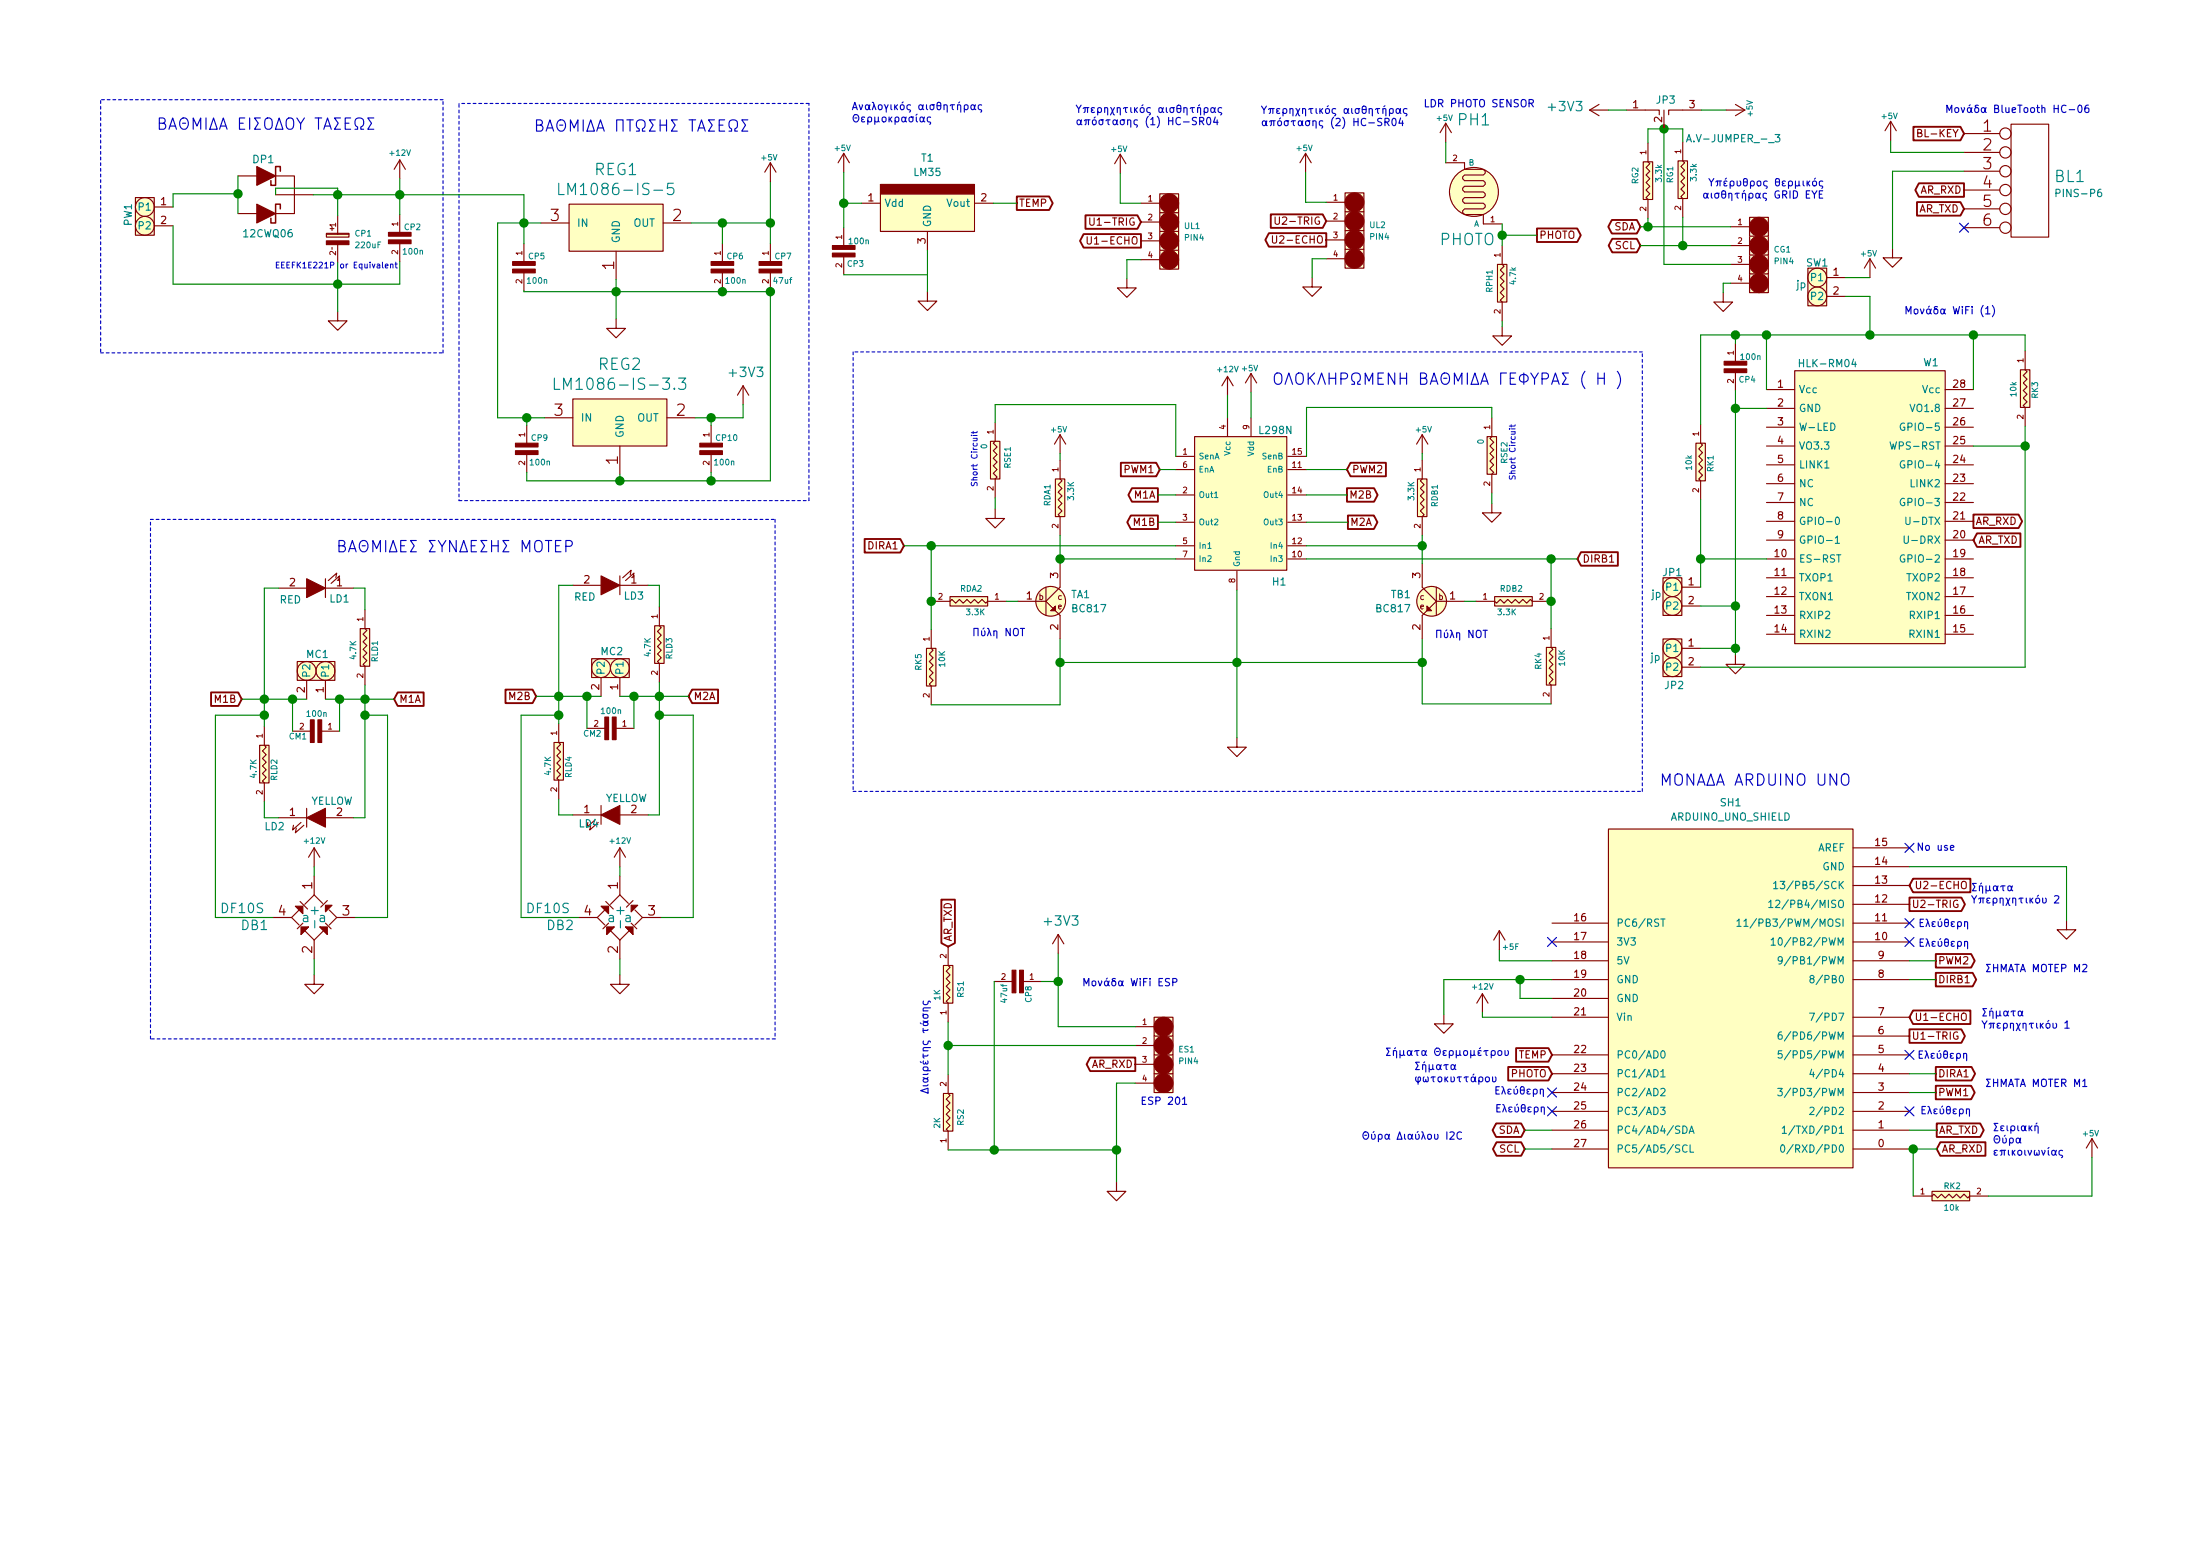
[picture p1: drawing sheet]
EESchema Schematic File Version 4
LIBS:MM3-cache
EELAYER 29 0
EELAYER END
$Descr A4 11693 8268
encoding utf-8
Sheet 1 1
Title "Arcuino Shield MM3"
Date "2016-06-07"
Rev "V3"
Comp "62o Γυμνάσιο Αθηνών"
Comment1 "Πρωτότυπο ηλεκτρονικό κύκλωμα ελέγχου αυτοκινούμενου οχήματος πυρόσβεσης "
Comment2 ""
Comment3 ""
Comment4 ""
$EndDescr
$Comp
L GenLib2:CON-P2 MC1
U 1 1
P 1680 3555
F 0 "MC1" V 1590 3500 39  0000 L CNN
F 1 "CLEM-2P" V 1774 3687 39  0001 L CNN
F 2 "AV:AV.STR-MAS-2x1" H 1680 3555 60  0001 C CNN
F 3 "" H 1680 3555 60  0000 C CNN
	1    1680 3555
	0    1    1    0   
$EndComp
$Comp
L GenLib2:CAP CM1
U 1 1
P 1805 3875
F 0 "CM1" H 1975 3905 31  0000 L CNN
F 1 "100n" H 1865 3785 31  0000 L CNN
F 2 "AV:AV0805" V 1992 3963 60  0001 L CNN
F 3 "" H 1805 3875 60  0000 C CNN
	1    1805 3875
	-1   0    0    1   
$EndComp
$Comp
L device:LED LD1
U 1 1
P 1680 3115
F 0 "LD1" H 1555 3175 39  0000 C CNN
F 1 "RED" H 1815 3180 39  0000 C CNN
F 2 "AV:PLCC2" H 1680 3115 60  0001 C CNN
F 3 "" H 1680 3115 60  0000 C CNN
	1    1680 3115
	-1   0    0    1   
$EndComp
$Comp
L GenLib2:RES RLD1
U 1 1
P 1940 3230
F 0 "RLD1" H 2100 3285 31  0000 L CNN
F 1 "4.7K" H 2100 3170 31  0000 L CNN
F 2 "AV:AV1206" V 2202 3303 60  0001 L CNN
F 3 "" H 1940 3230 60  0000 C CNN
	1    1940 3230
	0    1    1    0   
$EndComp
$Comp
L device:LED LD2
U 1 1
P 1680 4335
F 0 "LD2" H 1460 4290 39  0000 C CNN
F 1 "YELLOW" H 1765 4425 39  0000 C CNN
F 2 "AV:PLCC2" H 1680 4335 60  0001 C CNN
F 3 "" H 1680 4335 60  0000 C CNN
	1    1680 4335
	1    0    0    -1  
$EndComp
$Comp
L GenLib2:RES RLD2
U 1 1
P 1405 3850
F 0 "RLD2" H 1575 3905 31  0000 L CNN
F 1 "4.7K" H 1575 3795 31  0000 L CNN
F 2 "AV:AV1206" V 1667 3923 60  0001 L CNN
F 3 "" H 1405 3850 60  0000 C CNN
	1    1405 3850
	0    1    1    0   
$EndComp
$Comp
L GenLib2:CON-P2 MC2
U 1 1
P 3245 3540
F 0 "MC2" V 3155 3485 39  0000 L CNN
F 1 "CLEM-2P" V 3339 3672 39  0001 L CNN
F 2 "AV:AV.STR-MAS-2x1" H 3245 3540 60  0001 C CNN
F 3 "" H 3245 3540 60  0000 C CNN
	1    3245 3540
	0    1    1    0   
$EndComp
$Comp
L GenLib2:CAP CM2
U 1 1
P 3370 3860
F 0 "CM2" H 3540 3890 31  0000 L CNN
F 1 "100n" H 3430 3770 31  0000 L CNN
F 2 "AV:AV0805" V 3557 3948 60  0001 L CNN
F 3 "" H 3370 3860 60  0000 C CNN
	1    3370 3860
	-1   0    0    1   
$EndComp
$Comp
L device:LED LD3
U 1 1
P 3245 3100
F 0 "LD3" H 3120 3160 39  0000 C CNN
F 1 "RED" H 3380 3165 39  0000 C CNN
F 2 "AV:PLCC2" H 3245 3100 60  0001 C CNN
F 3 "" H 3245 3100 60  0000 C CNN
	1    3245 3100
	-1   0    0    1   
$EndComp
$Comp
L GenLib2:RES RLD3
U 1 1
P 3505 3215
F 0 "RLD3" H 3665 3270 31  0000 L CNN
F 1 "4.7K" H 3665 3155 31  0000 L CNN
F 2 "AV:AV1206" V 3767 3288 60  0001 L CNN
F 3 "" H 3505 3215 60  0000 C CNN
	1    3505 3215
	0    1    1    0   
$EndComp
$Comp
L device:LED LD4
U 1 1
P 3245 4320
F 0 "LD4" H 3130 4275 39  0000 C CNN
F 1 "YELLOW" H 3330 4410 39  0000 C CNN
F 2 "AV:PLCC2" H 3245 4320 60  0001 C CNN
F 3 "" H 3245 4320 60  0000 C CNN
	1    3245 4320
	1    0    0    -1  
$EndComp
$Comp
L GenLib2:RES RLD4
U 1 1
P 2970 3835
F 0 "RLD4" H 3140 3890 31  0000 L CNN
F 1 "4.7K" H 3140 3780 31  0000 L CNN
F 2 "AV:AV1206" V 3232 3908 60  0001 L CNN
F 3 "" H 2970 3835 60  0000 C CNN
	1    2970 3835
	0    1    1    0   
$EndComp
$Comp
L GenLib2:CON-P2 PW1
U 1 1
P 770 1140
F 0 "PW1" V 680 1085 39  0000 L CNN
F 1 "CLEM-2P" V 864 1272 39  0001 L CNN
F 2 "AV:AV.STR-MAS-2x1" H 770 1140 60  0001 C CNN
F 3 "" H 770 1140 60  0000 C CNN
	1    770  1140
	1    0    0    -1  
$EndComp
$Comp
L GenLib2:CAP-E CP1
U 1 1
P 1795 1135
F 0 "CP1" V 1889 1223 31  0000 L CNN
F 1 "220uF" V 1951 1223 31  0000 L CNN
F 2 "AV:CAP-SMD-10" V 1982 1223 60  0001 L CNN
F 3 "" H 1795 1135 60  0000 C CNN
	1    1795 1135
	0    1    1    0   
$EndComp
$Comp
L GenLib2:DIODE-DUAL DP1
U 1 1
P 1415 1025
F 0 "DP1" H 1400 1215 40  0000 C CNN
F 1 "12CWQ06" H 1425 820 39  0000 C CNN
F 2 "AV:AV-D2PACK" H 1415 925 60  0001 C CNN
F 3 "" H 1415 925 60  0000 C CNN
	1    1415 1025
	1    0    0    -1  
$EndComp
$Comp
L GenLib2:CAP CP2
U 1 1
P 2125 1130
F 0 "CP2" V 2190 1150 31  0000 L CNN
F 1 "100n" V 2320 1140 31  0000 L CNN
F 2 "AV:AV0805" V 2312 1218 60  0001 L CNN
F 3 "" H 2125 1130 60  0000 C CNN
	1    2125 1130
	0    1    1    0   
$EndComp
$Comp
L power1:+12V #PWR01
U 1 1
P 2125 940
F 0 "#PWR01" H 2125 890 20  0001 C CNN
F 1 "+12V" H 2125 1079 30  0000 C CNN
F 2 "" H 2125 940 60  0000 C CNN
F 3 "" H 2125 940 60  0000 C CNN
	1    2125 940 
	1    0    0    -1  
$EndComp
$Comp
L GenLib2:ARDUINO_UNO_SHIELD SH1
U 1 1
P 9200 5295
F 0 "SH1" H 9200 6337 39  0000 C CNN
F 1 "ARDUINO_UNO_SHIELD" H 9200 6261 39  0000 C CNN
F 2 "AV:ARDUINO_UNO_SHIELD" H 9200 5295 60  0001 C CNN
F 3 "" H 9200 5295 60  0000 C CNN
	1    9200 5295
	1    0    0    -1  
$EndComp
Text GLabel 10290 5695 2    39   Output ~ 0
DIRA1
Text GLabel 10290 5795 2    39   Output ~ 0
PWM1
Text GLabel 10290 5095 2    39   Output ~ 0
PWM2
Text GLabel 10290 5195 2    39   Output ~ 0
DIRB1
Text Notes 10550 5775 0    39   ~ 0
ΣΗΜΑΤΑ MOTER M1
Text Notes 10550 5165 0    39   ~ 0
ΣΗΜΑΤΑ ΜΟΤΕΡ M2
$Comp
L power1:GND #PWR02
U 1 1
P 7675 5380
F 0 "#PWR02" H 7675 5380 30  0001 C CNN
F 1 "GND" H 7675 5310 30  0001 C CNN
F 2 "" H 7675 5380 60  0000 C CNN
F 3 "" H 7675 5380 60  0000 C CNN
	1    7675 5380
	1    0    0    -1  
$EndComp
$Comp
L power1:GND #PWR03
U 1 1
P 10985 4880
F 0 "#PWR03" H 10985 4880 30  0001 C CNN
F 1 "GND" H 10985 4810 30  0001 C CNN
F 2 "" H 10985 4880 60  0000 C CNN
F 3 "" H 10985 4880 60  0000 C CNN
	1    10985 4880
	1    0    0    -1  
$EndComp
$Comp
L power1:GND #PWR04
U 1 1
P 1795 1645
F 0 "#PWR04" H 1795 1645 30  0001 C CNN
F 1 "GND" H 1795 1575 30  0001 C CNN
F 2 "" H 1795 1645 60  0000 C CNN
F 3 "" H 1795 1645 60  0000 C CNN
	1    1795 1645
	1    0    0    -1  
$EndComp
Text GLabel 8105 5995 0    39   BiDi ~ 0
SDA
Text GLabel 8105 6095 0    39   BiDi ~ 0
SCL
Text GLabel 10295 5995 2    39   Output ~ 0
AR_TXD
Text GLabel 10295 6095 2    39   Input ~ 0
AR_RXD
$Comp
L GenLib2:PIN4 CG1
U 1 1
P 9350 1345
F 0 "CG1" H 9427 1376 31  0000 L CNN
F 1 "PIN4" H 9427 1314 31  0000 L CNN
F 2 "AV:AV.STR-MAS-4x1" H 9350 1345 60  0001 C CNN
F 3 "" H 9350 1345 60  0000 C CNN
	1    9350 1345
	1    0    0    -1  
$EndComp
$Comp
L power1:GND #PWR05
U 1 1
P 9160 1545
F 0 "#PWR05" H 9160 1545 30  0001 C CNN
F 1 "GND" H 9160 1475 30  0001 C CNN
F 2 "" H 9160 1545 60  0000 C CNN
F 3 "" H 9160 1545 60  0000 C CNN
	1    9160 1545
	1    0    0    -1  
$EndComp
Text Notes 9700 1055 2    39   ~ 0
Υπέρυθρος θερμικός\nαισθητήρας GRID EYE
Text GLabel 8720 1295 0    39   BiDi ~ 0
SCL
Text GLabel 8720 1195 0    39   BiDi ~ 0
SDA
$Comp
L GenLib2:RES RG1
U 1 1
P 8945 745
F 0 "RG1" H 9070 680 31  0000 L CNN
F 1 "3.3k" H 9055 805 31  0000 L CNN
F 2 "AV:AV1206" V 9207 818 60  0001 L CNN
F 3 "" H 8945 745 60  0000 C CNN
	1    8945 745 
	0    1    1    0   
$EndComp
$Comp
L GenLib2:RES RG2
U 1 1
P 8760 750
F 0 "RG2" H 8885 685 31  0000 L CNN
F 1 "3.3k" H 8870 810 31  0000 L CNN
F 2 "AV:AV1206" V 9022 823 60  0001 L CNN
F 3 "" H 8760 750 60  0000 C CNN
	1    8760 750 
	0    1    1    0   
$EndComp
$Comp
L power1:+5V #PWR06
U 1 1
P 9175 575
F 0 "#PWR06" H 9175 665 20  0001 C CNN
F 1 "+5V" H 9168 704 30  0000 C CNN
F 2 "" H 9175 575 60  0000 C CNN
F 3 "" H 9175 575 60  0000 C CNN
	1    9175 575 
	0    1    1    0   
$EndComp
$Comp
L GenLib2:TC1047A T1
U 1 1
P 4930 1070
F 0 "T1" H 4930 1312 39  0000 C CNN
F 1 "LM35" H 4930 1236 39  0000 C CNN
F 2 "AV:AV.STR-MAS-3x1" H 4930 670 60  0001 C CNN
F 3 "" H 4930 670 60  0000 C CNN
	1    4930 1070
	1    0    0    -1  
$EndComp
$Comp
L power1:GND #PWR07
U 1 1
P 4930 1540
F 0 "#PWR07" H 4930 1540 30  0001 C CNN
F 1 "GND" H 4930 1470 30  0001 C CNN
F 2 "" H 4930 1540 60  0000 C CNN
F 3 "" H 4930 1540 60  0000 C CNN
	1    4930 1540
	1    0    0    -1  
$EndComp
$Comp
L GenLib2:CAP CP3
U 1 1
P 4485 1200
F 0 "CP3" V 4675 1215 31  0000 L CNN
F 1 "100n" V 4555 1220 31  0000 L CNN
F 2 "AV:AV0805" V 4672 1288 60  0001 L CNN
F 3 "" H 4485 1200 60  0000 C CNN
	1    4485 1200
	0    1    1    0   
$EndComp
$Comp
L power1:+5V #PWR08
U 1 1
P 4485 905
F 0 "#PWR08" H 4485 995 20  0001 C CNN
F 1 "+5V" H 4478 1034 30  0000 C CNN
F 2 "" H 4485 905 60  0000 C CNN
F 3 "" H 4485 905 60  0000 C CNN
	1    4485 905 
	1    0    0    -1  
$EndComp
Text GLabel 8250 5595 0    39   Input ~ 0
TEMP
Text GLabel 5405 1070 2    39   Output ~ 0
TEMP
Text Notes 4525 650  0    39   ~ 0
Αναλογικός αισθητήρας\nΘερμοκρασίας
$Comp
L GenLib2:PHOTO-RES PH1
U 1 1
P 7985 1180
F 0 "PH1" H 7835 1736 60  0000 C CNN
F 1 "PHOTO" H 7800 1100 60  0000 C CNN
F 2 "AV:AV.STR-MAS-2x1" H 7985 1180 60  0001 C CNN
F 3 "" H 7985 1180 60  0000 C CNN
	1    7985 1180
	1    0    0    -1  
$EndComp
$Comp
L power1:+5V #PWR09
U 1 1
P 7685 745
F 0 "#PWR09" H 7685 835 20  0001 C CNN
F 1 "+5V" H 7678 874 30  0000 C CNN
F 2 "" H 7685 745 60  0000 C CNN
F 3 "" H 7685 745 60  0000 C CNN
	1    7685 745 
	1    0    0    -1  
$EndComp
$Comp
L GenLib2:RES RPH1
U 1 1
P 7985 1295
F 0 "RPH1" H 8110 1230 31  0000 L CNN
F 1 "4.7k" H 8095 1355 31  0000 L CNN
F 2 "AV:AV1206" V 8247 1368 60  0001 L CNN
F 3 "" H 7985 1295 60  0000 C CNN
	1    7985 1295
	0    1    1    0   
$EndComp
$Comp
L power1:GND #PWR010
U 1 1
P 7985 1725
F 0 "#PWR010" H 7985 1725 30  0001 C CNN
F 1 "GND" H 7985 1655 30  0001 C CNN
F 2 "" H 7985 1725 60  0000 C CNN
F 3 "" H 7985 1725 60  0000 C CNN
	1    7985 1725
	1    0    0    -1  
$EndComp
Text GLabel 8170 1240 2    39   Output ~ 0
PHOTO
Text GLabel 8250 5695 0    39   Input ~ 0
PHOTO
Text Notes 7565 570  0    39   ~ 0
LDR PHOTO SENSOR
Text GLabel 10150 5495 2    39   Output ~ 0
U1-TRIG
Text GLabel 10150 5395 2    39   Input ~ 0
U1-ECHO
$Comp
L GenLib2:PIN4 UL1
U 1 1
P 6215 1220
F 0 "UL1" H 6292 1251 31  0000 L CNN
F 1 "PIN4" H 6292 1189 31  0000 L CNN
F 2 "AV:AV.STR-PIN-4x1" H 6215 1220 60  0001 C CNN
F 3 "" H 6215 1220 60  0000 C CNN
	1    6215 1220
	1    0    0    -1  
$EndComp
Text Notes 7360 5610 0    39   ~ 0
Σήματα Θερμομέτρου
Text Notes 7515 5750 0    39   ~ 0
Σήματα\nφωτοκυττάρου
Text Notes 10530 5465 0    39   ~ 0
Σήματα\nΥπερηχητικόυ 1
$Comp
L power1:+5V #PWR011
U 1 1
P 5955 910
F 0 "#PWR011" H 5955 1000 20  0001 C CNN
F 1 "+5V" H 5948 1039 30  0000 C CNN
F 2 "" H 5955 910 60  0000 C CNN
F 3 "" H 5955 910 60  0000 C CNN
	1    5955 910 
	1    0    0    -1  
$EndComp
Text GLabel 6065 1170 0    39   Input ~ 0
U1-TRIG
Text GLabel 6065 1270 0    39   Output ~ 0
U1-ECHO
$Comp
L power1:GND #PWR012
U 1 1
P 5990 1470
F 0 "#PWR012" H 5990 1470 30  0001 C CNN
F 1 "GND" H 5990 1400 30  0001 C CNN
F 2 "" H 5990 1470 60  0000 C CNN
F 3 "" H 5990 1470 60  0000 C CNN
	1    5990 1470
	1    0    0    -1  
$EndComp
Text Notes 5715 665  0    39   ~ 0
Υπερηχητικός αισθητήρας\nαπόστασης (1) HC-SR04
$Comp
L GenLib2:PIN4 UL2
U 1 1
P 7200 1215
F 0 "UL2" H 7277 1246 31  0000 L CNN
F 1 "PIN4" H 7277 1184 31  0000 L CNN
F 2 "AV:AV.STR-PIN-4x1" H 7200 1215 60  0001 C CNN
F 3 "" H 7200 1215 60  0000 C CNN
	1    7200 1215
	1    0    0    -1  
$EndComp
$Comp
L power1:+5V #PWR013
U 1 1
P 6940 905
F 0 "#PWR013" H 6940 995 20  0001 C CNN
F 1 "+5V" H 6933 1034 30  0000 C CNN
F 2 "" H 6940 905 60  0000 C CNN
F 3 "" H 6940 905 60  0000 C CNN
	1    6940 905 
	1    0    0    -1  
$EndComp
Text GLabel 7050 1165 0    39   Input ~ 0
U2-TRIG
Text GLabel 7050 1265 0    39   Output ~ 0
U2-ECHO
$Comp
L power1:GND #PWR014
U 1 1
P 6975 1465
F 0 "#PWR014" H 6975 1465 30  0001 C CNN
F 1 "GND" H 6975 1395 30  0001 C CNN
F 2 "" H 6975 1465 60  0000 C CNN
F 3 "" H 6975 1465 60  0000 C CNN
	1    6975 1465
	1    0    0    -1  
$EndComp
Text Notes 6700 670  0    39   ~ 0
Υπερηχητικός αισθητήρας \nαπόστασης (2) HC-SR04
Text GLabel 10150 4695 2    39   Input ~ 0
U2-ECHO
Text GLabel 10150 4795 2    39   Output ~ 0
U2-TRIG
Text Notes 10475 4800 0    39   ~ 0
Σήματα\nΥπερηχητικόυ 2
$Comp
L GenLib2:HLK-RM04 W1
U 1 1
P 9940 2660
F 0 "W1" H 10265 3405 39  0000 C CNN
F 1 "HLK-RM04" H 9715 3400 39  0000 C CNN
F 2 "AV:HLK-RM04" H 9990 2630 39  0001 C CNN
F 3 "" H 9990 2630 39  0000 C CNN
	1    9940 2660
	1    0    0    -1  
$EndComp
Text GLabel 10490 2760 2    39   Output ~ 0
AR_RXD
Text GLabel 10490 2860 2    39   Input ~ 0
AR_TXD
$Comp
L GenLib2:CAP CP4
U 1 1
P 9225 1815
F 0 "CP4" V 9415 1830 31  0000 L CNN
F 1 "100n" V 9295 1835 31  0000 L CNN
F 2 "AV:AV0805" V 9412 1903 60  0001 L CNN
F 3 "" H 9225 1815 60  0000 C CNN
	1    9225 1815
	0    1    1    0   
$EndComp
$Comp
L power1:GND #PWR015
U 1 1
P 9225 3470
F 0 "#PWR015" H 9225 3470 30  0001 C CNN
F 1 "GND" H 9225 3400 30  0001 C CNN
F 2 "" H 9225 3470 60  0000 C CNN
F 3 "" H 9225 3470 60  0000 C CNN
	1    9225 3470
	1    0    0    -1  
$EndComp
$Comp
L GenLib2:RES RK3
U 1 1
P 10765 1855
F 0 "RK3" H 10925 1910 31  0000 L CNN
F 1 "10k" H 10925 1795 31  0000 L CNN
F 2 "AV:AV1206" V 11027 1928 60  0001 L CNN
F 3 "" H 10765 1855 60  0000 C CNN
	1    10765 1855
	0    1    1    0   
$EndComp
$Comp
L GenLib2:RES RK1
U 1 1
P 9040 2245
F 0 "RK1" H 9200 2300 31  0000 L CNN
F 1 "10k" H 9200 2185 31  0000 L CNN
F 2 "AV:AV1206" V 9302 2318 60  0001 L CNN
F 3 "" H 9040 2245 60  0000 C CNN
	1    9040 2245
	0    1    1    0   
$EndComp
$Comp
L GenLib2:CON-P2 JP1
U 1 1
P 8890 3160
F 0 "JP1" H 8890 3290 39  0000 C CNN
F 1 "jp" H 8805 3175 39  0000 C CNN
F 2 "AV:AV.STR-PIN-2x1" H 8890 3160 60  0001 C CNN
F 3 "" H 8890 3160 60  0000 C CNN
	1    8890 3160
	1    0    0    -1  
$EndComp
$Comp
L GenLib2:CON-P2 JP2
U 1 1
P 8890 3485
F 0 "JP2" H 8900 3340 39  0000 C CNN
F 1 "jp" H 8800 3490 39  0000 C CNN
F 2 "AV:AV.STR-PIN-2x1" H 8890 3485 60  0001 C CNN
F 3 "" H 8890 3485 60  0000 C CNN
	1    8890 3485
	1    0    0    -1  
$EndComp
Text Notes 10120 1670 0    39   ~ 0
Μονάδα WiFi (1)
$Comp
L GenLib2:CONN_6 BL1
U 1 1
P 10790 950
F 0 "BL1" H 10917 975 60  0000 L CNN
F 1 "PINS-P6" H 10917 884 39  0000 L CNN
F 2 "AV:AV.STR-PIN-6x1" H 10790 950 60  0001 C CNN
F 3 "" H 10790 950 60  0000 C CNN
	1    10790 950 
	1    0    0    -1  
$EndComp
Text GLabel 10440 700  0    39   Input ~ 0
BL-KEY
$Comp
L power1:GND #PWR016
U 1 1
P 10060 1310
F 0 "#PWR016" H 10060 1310 30  0001 C CNN
F 1 "GND" H 10060 1240 30  0001 C CNN
F 2 "" H 10060 1310 60  0000 C CNN
F 3 "" H 10060 1310 60  0000 C CNN
	1    10060 1310
	1    0    0    -1  
$EndComp
Text GLabel 10440 1000 0    39   Output ~ 0
AR_RXD
Text GLabel 10440 1100 0    39   Input ~ 0
AR_TXD
NoConn ~ 10440 1200
$Comp
L GenLib2:RES RK2
U 1 1
P 10170 6345
F 0 "RK2" H 10330 6400 31  0000 L CNN
F 1 "10k" H 10330 6285 31  0000 L CNN
F 2 "AV:AV1206" V 10432 6418 60  0001 L CNN
F 3 "" H 10170 6345 60  0000 C CNN
	1    10170 6345
	1    0    0    -1  
$EndComp
$Comp
L power1:+5V #PWR017
U 1 1
P 11120 6140
F 0 "#PWR017" H 11120 6230 20  0001 C CNN
F 1 "+5V" H 11113 6269 30  0000 C CNN
F 2 "" H 11120 6140 60  0000 C CNN
F 3 "" H 11120 6140 60  0000 C CNN
	1    11120 6140
	1    0    0    -1  
$EndComp
Text Notes 11145 600  2    39   ~ 0
Μονάδα BlueTooth HC-06 
$Comp
L power1:+12V #PWR018
U 1 1
P 7880 5370
F 0 "#PWR018" H 7880 5320 20  0001 C CNN
F 1 "+12V" H 7880 5509 30  0000 C CNN
F 2 "" H 7880 5370 60  0000 C CNN
F 3 "" H 7880 5370 60  0000 C CNN
	1    7880 5370
	1    0    0    -1  
$EndComp
$Comp
L GenLib2:CON-P2 SW1
U 1 1
P 9660 1515
F 0 "SW1" H 9660 1645 39  0000 C CNN
F 1 "jp" H 9575 1530 39  0000 C CNN
F 2 "AV:AV.STR-PIN-2x1" H 9660 1515 60  0001 C CNN
F 3 "" H 9660 1515 60  0000 C CNN
	1    9660 1515
	1    0    0    -1  
$EndComp
$Comp
L GenLib2:L298N H1
U 1 1
P 6585 2680
F 0 "H1" H 6800 2280 39  0000 C CNN
F 1 "L298N" H 6780 3085 39  0000 C CNN
F 2 "AV:Multiwat15V" H 6575 2710 60  0001 C CNN
F 3 "" H 6575 2710 60  0001 C CNN
	1    6585 2680
	1    0    0    -1  
$EndComp
$Comp
L power1:+5V #PWR019
U 1 1
P 6650 2075
F 0 "#PWR019" H 6650 2165 20  0001 C CNN
F 1 "+5V" H 6643 2204 30  0000 C CNN
F 2 "" H 6650 2075 60  0000 C CNN
F 3 "" H 6650 2075 60  0000 C CNN
	1    6650 2075
	1    0    0    -1  
$EndComp
$Comp
L power1:+12V #PWR020
U 1 1
P 6525 2090
F 0 "#PWR020" H 6525 2040 20  0001 C CNN
F 1 "+12V" H 6525 2229 30  0000 C CNN
F 2 "" H 6525 2090 60  0000 C CNN
F 3 "" H 6525 2090 60  0000 C CNN
	1    6525 2090
	1    0    0    -1  
$EndComp
Text GLabel 6165 2485 0    39   Input ~ 0
PWM1
Text GLabel 7160 2485 2    39   Input ~ 0
PWM2
Text GLabel 4805 2890 0    39   Input ~ 0
DIRA1
$Comp
L GenLib2:BC817 TA1
U 1 1
P 5585 3185
F 0 "TA1" H 5692 3223 39  0000 L CNN
F 1 "BC817" H 5692 3148 39  0000 L CNN
F 2 "AV:SOT23M" H 5560 3185 60  0001 C CNN
F 3 "" H 5560 3185 60  0000 C CNN
	1    5585 3185
	1    0    0    -1  
$EndComp
$Comp
L power1:+5V #PWR021
U 1 1
P 5635 2400
F 0 "#PWR021" H 5635 2490 20  0001 C CNN
F 1 "+5V" H 5628 2529 30  0000 C CNN
F 2 "" H 5635 2400 60  0000 C CNN
F 3 "" H 5635 2400 60  0000 C CNN
	1    5635 2400
	1    0    0    -1  
$EndComp
$Comp
L GenLib2:RES RDA1
U 1 1
P 5635 2435
F 0 "RDA1" H 5760 2370 31  0000 L CNN
F 1 "3.3K" H 5745 2495 31  0000 L CNN
F 2 "AV:AV1206" V 5897 2508 60  0001 L CNN
F 3 "" H 5635 2435 60  0000 C CNN
	1    5635 2435
	0    1    1    0   
$EndComp
$Comp
L GenLib2:RES RDA2
U 1 1
P 5350 3185
F 0 "RDA2" H 5475 3120 31  0000 L CNN
F 1 "3.3K" H 5460 3245 31  0000 L CNN
F 2 "AV:AV1206" V 5612 3258 60  0001 L CNN
F 3 "" H 5350 3185 60  0000 C CNN
	1    5350 3185
	-1   0    0    1   
$EndComp
Text GLabel 6155 2620 0    39   Output ~ 0
M1A
Text GLabel 6155 2765 0    39   Output ~ 0
M1B
Text GLabel 2095 3705 2    39   Input ~ 0
M1A
Text GLabel 1285 3705 0    39   Input ~ 0
M1B
Text GLabel 8385 2960 2    39   Input ~ 0
DIRB1
$Comp
L GenLib2:BC817 TB1
U 1 1
P 7610 3185
F 0 "TB1" H 7717 3223 39  0000 L CNN
F 1 "BC817" H 7717 3148 39  0000 L CNN
F 2 "AV:SOT23M" H 7585 3185 60  0001 C CNN
F 3 "" H 7585 3185 60  0000 C CNN
	1    7610 3185
	-1   0    0    -1  
$EndComp
$Comp
L power1:+5V #PWR022
U 1 1
P 7560 2400
F 0 "#PWR022" H 7560 2490 20  0001 C CNN
F 1 "+5V" H 7553 2529 30  0000 C CNN
F 2 "" H 7560 2400 60  0000 C CNN
F 3 "" H 7560 2400 60  0000 C CNN
	1    7560 2400
	-1   0    0    -1  
$EndComp
$Comp
L GenLib2:RES RDB1
U 1 1
P 7560 2435
F 0 "RDB1" H 7685 2370 31  0000 L CNN
F 1 "3.3K" H 7670 2495 31  0000 L CNN
F 2 "AV:AV1206" V 7822 2508 60  0001 L CNN
F 3 "" H 7560 2435 60  0000 C CNN
	1    7560 2435
	0    -1   1    0   
$EndComp
$Comp
L GenLib2:RES RDB2
U 1 1
P 7845 3185
F 0 "RDB2" H 7970 3120 31  0000 L CNN
F 1 "3.3K" H 7955 3245 31  0000 L CNN
F 2 "AV:AV1206" V 8107 3258 60  0001 L CNN
F 3 "" H 7845 3185 60  0000 C CNN
	1    7845 3185
	1    0    0    1   
$EndComp
Text GLabel 7165 2765 2    39   Output ~ 0
M2A
Text GLabel 2850 3690 0    39   Input ~ 0
M2B
$Comp
L power1:GND #PWR023
U 1 1
P 6575 3910
F 0 "#PWR023" H 6575 3910 30  0001 C CNN
F 1 "GND" H 6575 3840 30  0001 C CNN
F 2 "" H 6575 3910 60  0000 C CNN
F 3 "" H 6575 3910 60  0000 C CNN
	1    6575 3910
	-1   0    0    -1  
$EndComp
Text GLabel 3660 3690 2    39   Input ~ 0
M2A
Text GLabel 7160 2620 2    39   Output ~ 0
M2B
$Comp
L GenLib2:RES RK4
U 1 1
P 8245 3330
F 0 "RK4" H 8370 3265 31  0000 L CNN
F 1 "10K" H 8355 3390 31  0000 L CNN
F 2 "AV:AV1206" V 8507 3403 60  0001 L CNN
F 3 "" H 8245 3330 60  0000 C CNN
	1    8245 3330
	0    1    1    0   
$EndComp
$Comp
L GenLib2:RES RK5
U 1 1
P 4950 3335
F 0 "RK5" H 5075 3270 31  0000 L CNN
F 1 "10K" H 5060 3395 31  0000 L CNN
F 2 "AV:AV1206" V 5212 3408 60  0001 L CNN
F 3 "" H 4950 3335 60  0000 C CNN
	1    4950 3335
	0    1    1    0   
$EndComp
$Comp
L GenLib2:LM1086-IS-5 REG1
U 1 1
P 3275 1225
F 0 "REG1" H 3275 1562 60  0000 C CNN
F 1 "LM1086-IS-5" H 3275 1456 60  0000 C CNN
F 2 "AV:DPAK3" H 3275 1225 60  0001 C CNN
F 3 "" H 3275 1225 60  0000 C CNN
	1    3275 1225
	1    0    0    -1  
$EndComp
$Comp
L GenLib2:CAP CP5
U 1 1
P 2785 1285
F 0 "CP5" V 2850 1305 31  0000 L CNN
F 1 "100n" V 2980 1295 31  0000 L CNN
F 2 "AV:AV0805" V 2972 1373 60  0001 L CNN
F 3 "" H 2785 1285 60  0000 C CNN
	1    2785 1285
	0    1    1    0   
$EndComp
$Comp
L GenLib2:CAP CP6
U 1 1
P 3840 1285
F 0 "CP6" V 3905 1305 31  0000 L CNN
F 1 "100n" V 4035 1295 31  0000 L CNN
F 2 "AV:AV0805" V 4027 1373 60  0001 L CNN
F 3 "" H 3840 1285 60  0000 C CNN
	1    3840 1285
	0    1    1    0   
$EndComp
Wire Wire Line
	1285 3705 1405 3705
Wire Wire Line
	1730 3705 1805 3705
Wire Wire Line
	1805 3875 1805 3705
Connection ~ 1805 3705
Wire Wire Line
	1555 3875 1555 3705
Connection ~ 1555 3705
Wire Wire Line
	1880 3115 1940 3115
Wire Wire Line
	1940 3115 1940 3230
Wire Wire Line
	1940 3630 1940 3705
Connection ~ 1940 3705
Wire Wire Line
	1480 3115 1405 3115
Wire Wire Line
	1405 3115 1405 3705
Connection ~ 1405 3705
Wire Wire Line
	1940 4335 1880 4335
Wire Wire Line
	1405 4250 1405 4335
Wire Wire Line
	1405 4335 1480 4335
Wire Wire Line
	2850 3690 2970 3690
Wire Wire Line
	3295 3690 3370 3690
Wire Wire Line
	3370 3860 3370 3690
Connection ~ 3370 3690
Wire Wire Line
	3120 3860 3120 3690
Connection ~ 3120 3690
Wire Wire Line
	3445 3100 3505 3100
Wire Wire Line
	3505 3100 3505 3215
Wire Wire Line
	3505 3615 3505 3690
Connection ~ 3505 3690
Wire Wire Line
	3045 3100 2970 3100
Wire Wire Line
	2970 3100 2970 3690
Connection ~ 2970 3690
Wire Wire Line
	3505 4320 3445 4320
Wire Wire Line
	2970 4235 2970 4320
Wire Wire Line
	2970 4320 3045 4320
Wire Wire Line
	920  1090 920  1020
Wire Wire Line
	920  1020 1265 1020
Wire Wire Line
	920  1190 920  1500
Wire Wire Line
	1265 925  1265 1020
Connection ~ 1265 1020
Connection ~ 1795 1025
Connection ~ 2125 1025
Wire Wire Line
	1795 990  1795 1025
Wire Wire Line
	2125 940  2125 1025
Wire Wire Line
	2125 1500 2125 1380
Wire Wire Line
	1795 1385 1795 1500
Connection ~ 1795 1500
Wire Wire Line
	7880 5395 8250 5395
Wire Wire Line
	10290 5695 10150 5695
Wire Wire Line
	10290 5795 10150 5795
Wire Wire Line
	10290 5195 10150 5195
Wire Wire Line
	7675 5380 7675 5195
Wire Wire Line
	7675 5195 8080 5195
Wire Wire Line
	8250 5295 8080 5295
Wire Wire Line
	8080 5295 8080 5195
Connection ~ 8080 5195
Wire Wire Line
	10150 4595 10985 4595
Wire Wire Line
	10985 4595 10985 4880
Wire Wire Line
	1665 1025 1795 1025
Wire Wire Line
	1465 1025 1465 990 
Wire Wire Line
	1465 990  1795 990 
Wire Wire Line
	920  1500 1795 1500
Wire Wire Line
	7970 5035 7970 5095
Wire Wire Line
	7970 5095 8250 5095
Wire Wire Line
	10290 5095 10150 5095
Wire Wire Line
	8105 5995 8250 5995
Wire Wire Line
	8105 6095 8250 6095
Wire Wire Line
	10150 5995 10295 5995
Wire Wire Line
	10150 6095 10170 6095
Wire Wire Line
	8720 1295 8945 1295
Wire Wire Line
	8720 1195 8760 1195
Wire Wire Line
	9160 1545 9160 1495
Wire Wire Line
	9160 1495 9200 1495
Wire Wire Line
	8945 1145 8945 1295
Connection ~ 8945 1295
Wire Wire Line
	8760 1150 8760 1195
Connection ~ 8760 1195
Wire Wire Line
	4485 905  4485 1070
Wire Wire Line
	4485 1070 4580 1070
Wire Wire Line
	4485 1450 4930 1450
Connection ~ 4485 1070
Wire Wire Line
	5405 1070 5280 1070
Wire Wire Line
	7685 745  7685 855 
Wire Wire Line
	7985 1180 7985 1240
Wire Wire Line
	7985 1695 7985 1725
Wire Wire Line
	8170 1240 7985 1240
Connection ~ 7985 1240
Wire Wire Line
	5955 910  5955 1070
Wire Wire Line
	5955 1070 6065 1070
Wire Wire Line
	5990 1470 5990 1370
Wire Wire Line
	5990 1370 6065 1370
Wire Wire Line
	6940 905  6940 1065
Wire Wire Line
	6940 1065 7050 1065
Wire Wire Line
	6975 1465 6975 1365
Wire Wire Line
	6975 1365 7050 1365
Wire Wire Line
	9390 1770 9390 2060
Wire Wire Line
	9040 1770 9225 1770
Wire Wire Line
	10490 1770 10490 2060
Connection ~ 9940 1770
Wire Wire Line
	9225 2065 9225 2160
Wire Wire Line
	9225 2160 9390 2160
Wire Wire Line
	9225 1815 9225 1770
Connection ~ 9390 1770
Connection ~ 9225 2160
Wire Wire Line
	10490 2360 10765 2360
Wire Wire Line
	10765 2255 10765 2360
Wire Wire Line
	10765 1770 10765 1855
Connection ~ 10490 1770
Wire Wire Line
	9040 2960 9390 2960
Wire Wire Line
	9040 2245 9040 1770
Connection ~ 9225 1770
Wire Wire Line
	9040 2645 9040 2960
Connection ~ 9040 2960
Wire Wire Line
	9040 3210 9225 3210
Connection ~ 9225 3210
Wire Wire Line
	9040 3435 9225 3435
Connection ~ 9225 3435
Wire Wire Line
	10765 3535 9040 3535
Connection ~ 10765 2360
Wire Wire Line
	10050 735  10050 800 
Wire Wire Line
	10050 800  10440 800 
Wire Wire Line
	10440 900  10060 900 
Wire Wire Line
	10060 900  10060 1310
Wire Wire Line
	10170 6345 10170 6095
Connection ~ 10170 6095
Wire Wire Line
	10570 6345 11120 6345
Wire Wire Line
	7880 5395 7880 5370
Wire Wire Line
	6650 2075 6650 2210
Wire Wire Line
	6525 2090 6525 2210
Wire Wire Line
	6165 2485 6250 2485
Wire Wire Line
	7160 2485 6945 2485
Wire Wire Line
	5635 2400 5635 2435
Wire Wire Line
	4805 2890 4950 2890
Wire Wire Line
	5635 2835 5635 2960
Wire Wire Line
	6250 2960 5635 2960
Connection ~ 5635 2960
Wire Wire Line
	5350 3185 5410 3185
Wire Wire Line
	4950 2890 4950 3185
Connection ~ 4950 2890
Wire Wire Line
	6155 2620 6250 2620
Wire Wire Line
	6155 2765 6250 2765
Wire Wire Line
	7560 2400 7560 2435
Wire Wire Line
	7560 2835 7560 2890
Wire Wire Line
	7845 3185 7785 3185
Wire Wire Line
	6945 2890 7560 2890
Connection ~ 7560 2890
Wire Wire Line
	6945 2960 8245 2960
Wire Wire Line
	8245 2960 8245 3185
Connection ~ 8245 2960
Wire Wire Line
	6575 3125 6575 3510
Wire Wire Line
	7165 2765 6945 2765
Wire Wire Line
	7160 2620 6945 2620
Connection ~ 8245 3185
Wire Wire Line
	7560 3385 7560 3510
Wire Wire Line
	5635 3510 6575 3510
Connection ~ 6575 3510
Wire Wire Line
	7560 3730 8245 3730
Connection ~ 7560 3510
Connection ~ 4950 3185
Wire Wire Line
	5635 3385 5635 3510
Wire Wire Line
	5635 3735 4950 3735
Connection ~ 5635 3510
Wire Wire Line
	2785 1025 2785 1175
Wire Wire Line
	2645 1175 2785 1175
Wire Wire Line
	2785 1540 3275 1540
Wire Wire Line
	3275 1475 3275 1540
Wire Wire Line
	3840 1285 3840 1175
Wire Wire Line
	3675 1175 3840 1175
Wire Wire Line
	3840 1540 3840 1535
Connection ~ 3275 1540
Wire Wire Line
	2785 1540 2785 1535
$Comp
L power1:GND #PWR024
U 1 1
P 3275 1685
F 0 "#PWR024" H 3275 1685 30  0001 C CNN
F 1 "GND" H 3275 1615 30  0001 C CNN
F 2 "" H 3275 1685 60  0000 C CNN
F 3 "" H 3275 1685 60  0000 C CNN
	1    3275 1685
	1    0    0    -1  
$EndComp
$Comp
L GenLib2:CAP CP7
U 1 1
P 4095 1285
F 0 "CP7" V 4160 1305 31  0000 L CNN
F 1 "47uf" V 4290 1295 31  0000 L CNN
F 2 "AV:AV1206" V 4282 1373 60  0001 L CNN
F 3 "" H 4095 1285 60  0000 C CNN
	1    4095 1285
	0    1    1    0   
$EndComp
Wire Wire Line
	4095 955  4095 1175
Connection ~ 3840 1175
Wire Wire Line
	4095 2545 4095 1540
Connection ~ 3840 1540
Connection ~ 4095 1175
$Comp
L power1:+5V #PWR025
U 1 1
P 10050 735
F 0 "#PWR025" H 10050 825 20  0001 C CNN
F 1 "+5V" H 10043 864 30  0000 C CNN
F 2 "" H 10050 735 60  0000 C CNN
F 3 "" H 10050 735 60  0000 C CNN
	1    10050 735 
	1    0    0    -1  
$EndComp
$Comp
L GenLib2:PIN4 ES1
U 1 1
P 6185 5595
F 0 "ES1" H 6262 5626 31  0000 L CNN
F 1 "PIN4" H 6262 5564 31  0000 L CNN
F 2 "AV:AV.STR-MAS-4x1" H 6185 5595 60  0001 C CNN
F 3 "" H 6185 5595 60  0000 C CNN
	1    6185 5595
	1    0    0    -1  
$EndComp
Text Notes 6060 5870 0    39   ~ 0
ESP 201
$Comp
L power1:GND #PWR026
U 1 1
P 5935 6270
F 0 "#PWR026" H 5935 6270 30  0001 C CNN
F 1 "GND" H 5935 6200 30  0001 C CNN
F 2 "" H 5935 6270 60  0000 C CNN
F 3 "" H 5935 6270 60  0000 C CNN
	1    5935 6270
	1    0    0    -1  
$EndComp
Wire Wire Line
	5935 5745 5935 6100
Wire Wire Line
	5935 5745 6035 5745
Text GLabel 5040 5020 1    39   Input ~ 0
AR_TXD
Text GLabel 6035 5645 0    39   Output ~ 0
AR_RXD
$Comp
L GenLib2:RES RS1
U 1 1
P 5040 5420
F 0 "RS1" H 5165 5355 31  0000 L CNN
F 1 "1K" H 5150 5480 31  0000 L CNN
F 2 "AV:AV1206" V 5302 5493 60  0001 L CNN
F 3 "" H 5040 5420 60  0000 C CNN
	1    5040 5420
	0    -1   -1   0   
$EndComp
$Comp
L GenLib2:RES RS2
U 1 1
P 5040 6100
F 0 "RS2" H 5165 6035 31  0000 L CNN
F 1 "2K" H 5150 6160 31  0000 L CNN
F 2 "AV:AV1206" V 5302 6173 60  0001 L CNN
F 3 "" H 5040 6100 60  0000 C CNN
	1    5040 6100
	0    -1   -1   0   
$EndComp
Wire Wire Line
	5040 5420 5040 5545
Wire Wire Line
	5040 6100 5285 6100
Connection ~ 5935 6100
Wire Wire Line
	6035 5545 5040 5545
Connection ~ 5040 5545
Connection ~ 2785 1175
$Comp
L power1:+5V #PWR027
U 1 1
P 4095 955
F 0 "#PWR027" H 4095 1045 20  0001 C CNN
F 1 "+5V" H 4088 1084 30  0000 C CNN
F 2 "" H 4095 955 60  0000 C CNN
F 3 "" H 4095 955 60  0000 C CNN
	1    4095 955 
	1    0    0    -1  
$EndComp
$Comp
L power1:+5F #PWR028
U 1 1
P 7970 5035
F 0 "#PWR028" H 7970 4985 20  0001 C CNN
F 1 "+5F" H 8030 5050 30  0000 C CNN
F 2 "" H 7970 5035 60  0001 C CNN
F 3 "" H 7970 5035 60  0001 C CNN
	1    7970 5035
	1    0    0    -1  
$EndComp
Wire Wire Line
	9810 1565 9940 1565
Wire Wire Line
	9940 1565 9940 1770
$Comp
L power1:+5V #PWR029
U 1 1
P 9940 1465
F 0 "#PWR029" H 9940 1555 20  0001 C CNN
F 1 "+5V" H 9933 1594 30  0000 C CNN
F 2 "" H 9940 1465 60  0000 C CNN
F 3 "" H 9940 1465 60  0000 C CNN
	1    9940 1465
	1    0    0    -1  
$EndComp
Wire Wire Line
	9940 1465 9810 1465
Wire Wire Line
	5625 5055 5625 5205
Wire Wire Line
	5625 5445 6035 5445
$Comp
L GenLib2:CAP CP8
U 1 1
P 5535 5205
F 0 "CP8" V 5600 5225 31  0000 L CNN
F 1 "47uf" V 5730 5215 31  0000 L CNN
F 2 "AV:AV1206" V 5722 5293 60  0001 L CNN
F 3 "" H 5535 5205 60  0000 C CNN
	1    5535 5205
	-1   0    0    1   
$EndComp
Wire Wire Line
	5535 5205 5625 5205
Connection ~ 5625 5205
Wire Wire Line
	5285 5205 5285 6100
Connection ~ 5285 6100
Wire Notes Line
	535  525  535  1865
Wire Notes Line
	535  1865 2355 1865
Wire Notes Line
	2355 1865 2355 520 
Wire Notes Line
	2355 520  530  520 
Text Notes 830  690  0    60   ~ 0
ΒΑΘΜΙΔΑ ΕΙΣΟΔΟΥ ΤΑΣΕΩΣ
Wire Notes Line
	2440 545  2440 2650
Wire Notes Line
	2440 2650 4300 2650
Wire Notes Line
	4300 2650 4300 540 
Wire Notes Line
	4300 540  2440 540 
Text Notes 2835 700  0    60   ~ 0
ΒΑΘΜΙΔΑ ΠΤΩΣΗΣ ΤΑΣΕΩΣ
Text Notes 1785 2935 0    60   ~ 0
ΒΑΘΜΙΔΕΣ ΣΥΝΔΕΣΗΣ ΜΟΤΕΡ
Wire Notes Line
	4535 1860 4535 4195
Wire Notes Line
	4535 4195 8730 4195
Wire Notes Line
	8730 4195 8730 1860
Wire Notes Line
	8730 1860 4535 1860
Text Notes 6760 2045 0    60   ~ 0
ΟΛΟΚΛΗΡΩΜΕΝΗ ΒΑΘΜΙΔA ΓΕΦΥΡΑΣ ( H )
Text Notes 8820 4175 0    60   ~ 0
ΜΟΝΑΔΑ ARDUINO UNO
Text Notes 5750 5240 0    39   ~ 0
Μονάδα WiFi ESP
Wire Wire Line
	11120 6345 11120 6140
Text Notes 10590 6140 0    39   ~ 0
Σειριακή \nΘύρα \nεπικοινωνίας
NoConn ~ 8250 5795
NoConn ~ 8250 5895
NoConn ~ 10150 5595
NoConn ~ 10150 5895
NoConn ~ 10150 4995
NoConn ~ 10150 4895
NoConn ~ 10150 4495
Text Notes 7940 5815 0    39   ~ 0
Ελεύθερη
Text Notes 7945 5910 0    39   ~ 0
Ελεύθερη
Text Notes 10205 5920 0    39   ~ 0
Ελεύθερη
Text Notes 10190 5625 0    39   ~ 0
Ελεύθερη
Text Notes 10195 5030 0    39   ~ 0
Ελεύθερη
Text Notes 10195 4925 0    39   ~ 0
Ελεύθερη
Text Notes 10185 4520 0    39   ~ 0
No use
Text Notes 7235 6055 0    39   ~ 0
Θύρα Διαύλου I2C\n
Text Notes 7625 3390 0    39   ~ 0
Πύλη NOT\n
Text Notes 5165 3380 0    39   ~ 0
Πύλη NOT\n
Text Notes 4945 5805 1    39   ~ 0
Διαιρέτης τάσης\n
Wire Wire Line
	8760 675  8845 675 
Wire Wire Line
	8945 675  8945 745 
Wire Wire Line
	8760 675  8760 750 
Connection ~ 8845 675 
Wire Wire Line
	8845 1395 9200 1395
$Comp
L GenLib2:RES RSE2
U 1 1
P 7930 2210
F 0 "RSE2" H 8055 2145 31  0000 L CNN
F 1 "0" H 8040 2270 31  0000 L CNN
F 2 "AV:AV1206" V 8192 2283 60  0001 L CNN
F 3 "" H 7930 2210 60  0000 C CNN
	1    7930 2210
	0    -1   1    0   
$EndComp
$Comp
L GenLib2:RES RSE1
U 1 1
P 5290 2235
F 0 "RSE1" H 5415 2170 31  0000 L CNN
F 1 "0" H 5400 2295 31  0000 L CNN
F 2 "AV:AV1206" V 5552 2308 60  0001 L CNN
F 3 "" H 5290 2235 60  0000 C CNN
	1    5290 2235
	0    -1   1    0   
$EndComp
Wire Wire Line
	6945 2415 6945 2155
Wire Wire Line
	6945 2155 7930 2155
Wire Wire Line
	7930 2155 7930 2210
Wire Wire Line
	6250 2415 6250 2140
Wire Wire Line
	6250 2140 5290 2140
Wire Wire Line
	5290 2140 5290 2235
$Comp
L power1:GND #PWR030
U 1 1
P 5290 2695
F 0 "#PWR030" H 5290 2695 30  0001 C CNN
F 1 "GND" H 5290 2625 30  0001 C CNN
F 2 "" H 5290 2695 60  0000 C CNN
F 3 "" H 5290 2695 60  0000 C CNN
	1    5290 2695
	-1   0    0    -1  
$EndComp
Wire Wire Line
	5290 2635 5290 2695
$Comp
L power1:GND #PWR031
U 1 1
P 7930 2665
F 0 "#PWR031" H 7930 2665 30  0001 C CNN
F 1 "GND" H 7930 2595 30  0001 C CNN
F 2 "" H 7930 2665 60  0000 C CNN
F 3 "" H 7930 2665 60  0000 C CNN
	1    7930 2665
	-1   0    0    -1  
$EndComp
Wire Wire Line
	7930 2610 7930 2665
$Comp
L GenLib2:LM1086-IS-5 REG2
U 1 1
P 3295 2260
F 0 "REG2" H 3295 2597 60  0000 C CNN
F 1 "LM1086-IS-3.3" H 3295 2491 60  0000 C CNN
F 2 "AV:DPAK3" H 3295 2260 60  0001 C CNN
F 3 "" H 3295 2260 60  0000 C CNN
	1    3295 2260
	1    0    0    -1  
$EndComp
Wire Wire Line
	2645 1175 2645 2210
Wire Wire Line
	2645 2210 2800 2210
$Comp
L GenLib2:CAP CP9
U 1 1
P 2800 2250
F 0 "CP9" V 2865 2270 31  0000 L CNN
F 1 "100n" V 2995 2260 31  0000 L CNN
F 2 "AV:AV0805" V 2987 2338 60  0001 L CNN
F 3 "" H 2800 2250 60  0000 C CNN
	1    2800 2250
	0    1    1    0   
$EndComp
Wire Wire Line
	2800 2250 2800 2210
Connection ~ 2800 2210
Wire Wire Line
	2800 2500 2800 2545
Wire Wire Line
	2800 2545 3295 2545
Wire Wire Line
	3295 2545 3295 2510
$Comp
L GenLib2:CAP CP10
U 1 1
P 3780 2250
F 0 "CP10" V 3845 2270 31  0000 L CNN
F 1 "100n" V 3975 2260 31  0000 L CNN
F 2 "AV:AV0805" V 3967 2338 60  0001 L CNN
F 3 "" H 3780 2250 60  0000 C CNN
	1    3780 2250
	0    1    1    0   
$EndComp
Wire Wire Line
	3695 2210 3780 2210
Wire Wire Line
	3780 2210 3780 2250
Wire Wire Line
	3780 2545 3780 2500
Connection ~ 3295 2545
$Comp
L power1:+3V3 #PWR032
U 1 1
P 3950 2140
F 0 "#PWR032" H 3950 1990 50  0001 C CNN
F 1 "+3V3" H 3965 2313 50  0000 C CNN
F 2 "" H 3950 2140 50  0000 C CNN
F 3 "" H 3950 2140 50  0000 C CNN
	1    3950 2140
	1    0    0    -1  
$EndComp
Wire Wire Line
	3950 2210 3950 2140
Connection ~ 3780 2210
$Comp
L power1:+3V3 #PWR033
U 1 1
P 5625 5055
F 0 "#PWR033" H 5625 4905 50  0001 C CNN
F 1 "+3V3" H 5640 5228 50  0000 C CNN
F 2 "" H 5625 5055 50  0000 C CNN
F 3 "" H 5625 5055 50  0000 C CNN
	1    5625 5055
	1    0    0    -1  
$EndComp
$Comp
L GenLib2:A.V-JUMPER_-_3 JP3
U 1 1
P 8845 575
F 0 "JP3" H 8855 630 39  0000 C CNN
F 1 "A.V-JUMPER_-_3" H 9215 425 39  0000 C CNN
F 2 "AV:JP-3-MICRO" H 8845 475 60  0001 C CNN
F 3 "" H 8845 475 60  0000 C CNN
	1    8845 575 
	1    0    0    -1  
$EndComp
Wire Wire Line
	9175 575  9045 575 
$Comp
L power1:+3V3 #PWR034
U 1 1
P 8550 575
F 0 "#PWR034" H 8550 425 50  0001 C CNN
F 1 "+3V3" V 8565 703 50  0000 L CNN
F 2 "" H 8550 575 50  0000 C CNN
F 3 "" H 8550 575 50  0000 C CNN
	1    8550 575 
	0    -1   -1   0   
$EndComp
Wire Wire Line
	8550 575  8645 575 
Wire Wire Line
	8845 1395 8845 675 
Connection ~ 4095 1540
Connection ~ 3780 2545
NoConn ~ 8250 4995
$Comp
L GenLib2:Bridge DB1
U 1 1
P 1665 4865
F 0 "DB1" V 1620 5100 50  0000 L CNN
F 1 "DF10S" V 1710 5121 50  0000 L CNN
F 2 "AV:Bridge-SMD" H 2045 4905 50  0001 C CNN
F 3 "" H 2045 4905 50  0000 C CNN
	1    1665 4865
	0    -1   -1   0   
$EndComp
Wire Wire Line
	1450 4865 1145 4865
Wire Wire Line
	1145 4865 1145 3790
Wire Wire Line
	1145 3790 1405 3790
Connection ~ 1405 3790
Wire Wire Line
	1890 4865 2060 4865
Wire Wire Line
	2060 4865 2060 3790
Wire Wire Line
	2060 3790 1940 3790
Connection ~ 1940 3790
$Comp
L power1:+12V #PWR035
U 1 1
P 1670 4595
F 0 "#PWR035" H 1670 4545 20  0001 C CNN
F 1 "+12V" H 1670 4734 30  0000 C CNN
F 2 "" H 1670 4595 60  0000 C CNN
F 3 "" H 1670 4595 60  0000 C CNN
	1    1670 4595
	1    0    0    -1  
$EndComp
$Comp
L power1:GND #PWR036
U 1 1
P 1670 5170
F 0 "#PWR036" H 1670 5170 30  0001 C CNN
F 1 "GND" H 1670 5100 30  0001 C CNN
F 2 "" H 1670 5170 60  0000 C CNN
F 3 "" H 1670 5170 60  0000 C CNN
	1    1670 5170
	-1   0    0    -1  
$EndComp
Wire Wire Line
	1670 5170 1670 5085
Wire Wire Line
	1670 4595 1670 4645
$Comp
L GenLib2:Bridge DB2
U 1 1
P 3290 4865
F 0 "DB2" V 3245 5100 50  0000 L CNN
F 1 "DF10S" V 3335 5121 50  0000 L CNN
F 2 "AV:Bridge-SMD" H 3670 4905 50  0001 C CNN
F 3 "" H 3670 4905 50  0000 C CNN
	1    3290 4865
	0    -1   -1   0   
$EndComp
Wire Wire Line
	3075 4865 2770 4865
Wire Wire Line
	2770 4865 2770 3790
Wire Wire Line
	3515 4865 3685 4865
Wire Wire Line
	3685 4865 3685 3790
$Comp
L power1:+12V #PWR037
U 1 1
P 3295 4595
F 0 "#PWR037" H 3295 4545 20  0001 C CNN
F 1 "+12V" H 3295 4734 30  0000 C CNN
F 2 "" H 3295 4595 60  0000 C CNN
F 3 "" H 3295 4595 60  0000 C CNN
	1    3295 4595
	1    0    0    -1  
$EndComp
$Comp
L power1:GND #PWR038
U 1 1
P 3295 5170
F 0 "#PWR038" H 3295 5170 30  0001 C CNN
F 1 "GND" H 3295 5100 30  0001 C CNN
F 2 "" H 3295 5170 60  0000 C CNN
F 3 "" H 3295 5170 60  0000 C CNN
	1    3295 5170
	-1   0    0    -1  
$EndComp
Wire Wire Line
	3295 5170 3295 5085
Wire Wire Line
	3295 4595 3295 4645
Wire Wire Line
	2770 3790 2970 3790
Connection ~ 2970 3790
Wire Wire Line
	3685 3790 3505 3790
Connection ~ 3505 3790
Wire Notes Line
	800  2750 4120 2750
Wire Notes Line
	4120 2750 4120 5510
Wire Notes Line
	4120 5510 800  5510
Wire Notes Line
	800  5510 800  2750
Wire Wire Line
	1805 3705 1940 3705
Wire Wire Line
	1555 3705 1630 3705
Wire Wire Line
	1940 3705 1940 3790
Wire Wire Line
	1940 3705 2095 3705
Wire Wire Line
	1405 3705 1555 3705
Wire Wire Line
	1405 3705 1405 3790
Wire Wire Line
	3370 3690 3505 3690
Wire Wire Line
	3120 3690 3195 3690
Wire Wire Line
	3505 3690 3505 3790
Wire Wire Line
	3505 3690 3660 3690
Wire Wire Line
	2970 3690 3120 3690
Wire Wire Line
	2970 3690 2970 3790
Wire Wire Line
	1265 1020 1265 1125
Wire Wire Line
	1795 1025 1795 1135
Wire Wire Line
	1795 1025 2125 1025
Wire Wire Line
	2125 1025 2125 1130
Wire Wire Line
	2125 1025 2785 1025
Wire Wire Line
	1795 1500 1795 1645
Wire Wire Line
	1795 1500 2125 1500
Wire Wire Line
	8080 5195 8250 5195
Wire Wire Line
	8945 1295 9200 1295
Wire Wire Line
	8760 1195 9200 1195
Wire Wire Line
	4485 1070 4485 1200
Wire Wire Line
	7985 1240 7985 1295
Wire Wire Line
	9940 1770 10490 1770
Wire Wire Line
	9390 1770 9940 1770
Wire Wire Line
	9225 2160 9225 3210
Wire Wire Line
	10490 1770 10765 1770
Wire Wire Line
	9225 1770 9390 1770
Wire Wire Line
	9040 2960 9040 3110
Wire Wire Line
	9225 3210 9225 3435
Wire Wire Line
	9225 3435 9225 3470
Wire Wire Line
	10765 2360 10765 3535
Wire Wire Line
	10170 6095 10295 6095
Wire Wire Line
	5635 2960 5635 2985
Wire Wire Line
	4950 2890 6250 2890
Wire Wire Line
	7560 2890 7560 2985
Wire Wire Line
	8245 2960 8385 2960
Wire Wire Line
	8245 3185 8245 3330
Wire Wire Line
	6575 3510 6575 3910
Wire Wire Line
	6575 3510 7560 3510
Wire Wire Line
	7560 3510 7560 3730
Wire Wire Line
	4950 3185 4950 3335
Wire Wire Line
	5635 3510 5635 3735
Wire Wire Line
	3275 1540 3840 1540
Wire Wire Line
	3275 1540 3275 1685
Wire Wire Line
	3840 1175 4095 1175
Wire Wire Line
	3840 1540 4095 1540
Wire Wire Line
	4095 1175 4095 1285
Wire Wire Line
	5935 6100 5935 6270
Wire Wire Line
	5040 5545 5040 5700
Wire Wire Line
	2785 1175 2785 1285
Wire Wire Line
	2785 1175 2875 1175
Wire Wire Line
	5625 5205 5625 5445
Wire Wire Line
	5285 6100 5935 6100
Wire Wire Line
	8845 675  8945 675 
Wire Wire Line
	2800 2210 2895 2210
Wire Wire Line
	3295 2545 3780 2545
Wire Wire Line
	3780 2210 3950 2210
Wire Wire Line
	4095 1540 4095 1535
Wire Wire Line
	3780 2545 4095 2545
Wire Wire Line
	1405 3790 1405 3850
Wire Wire Line
	1940 3790 1940 4335
Wire Wire Line
	2970 3790 2970 3835
Wire Wire Line
	3505 3790 3505 4320
Text Notes 1460 1425 0    31   ~ 0
EEEFK1E221P or Equivalent
Wire Wire Line
	4930 1320 4930 1540
Text Notes 5205 2580 1    31   ~ 0
Short Circuit
Text Notes 8065 2545 1    31   ~ 0
Short Circuit
$EndSCHEMATC
